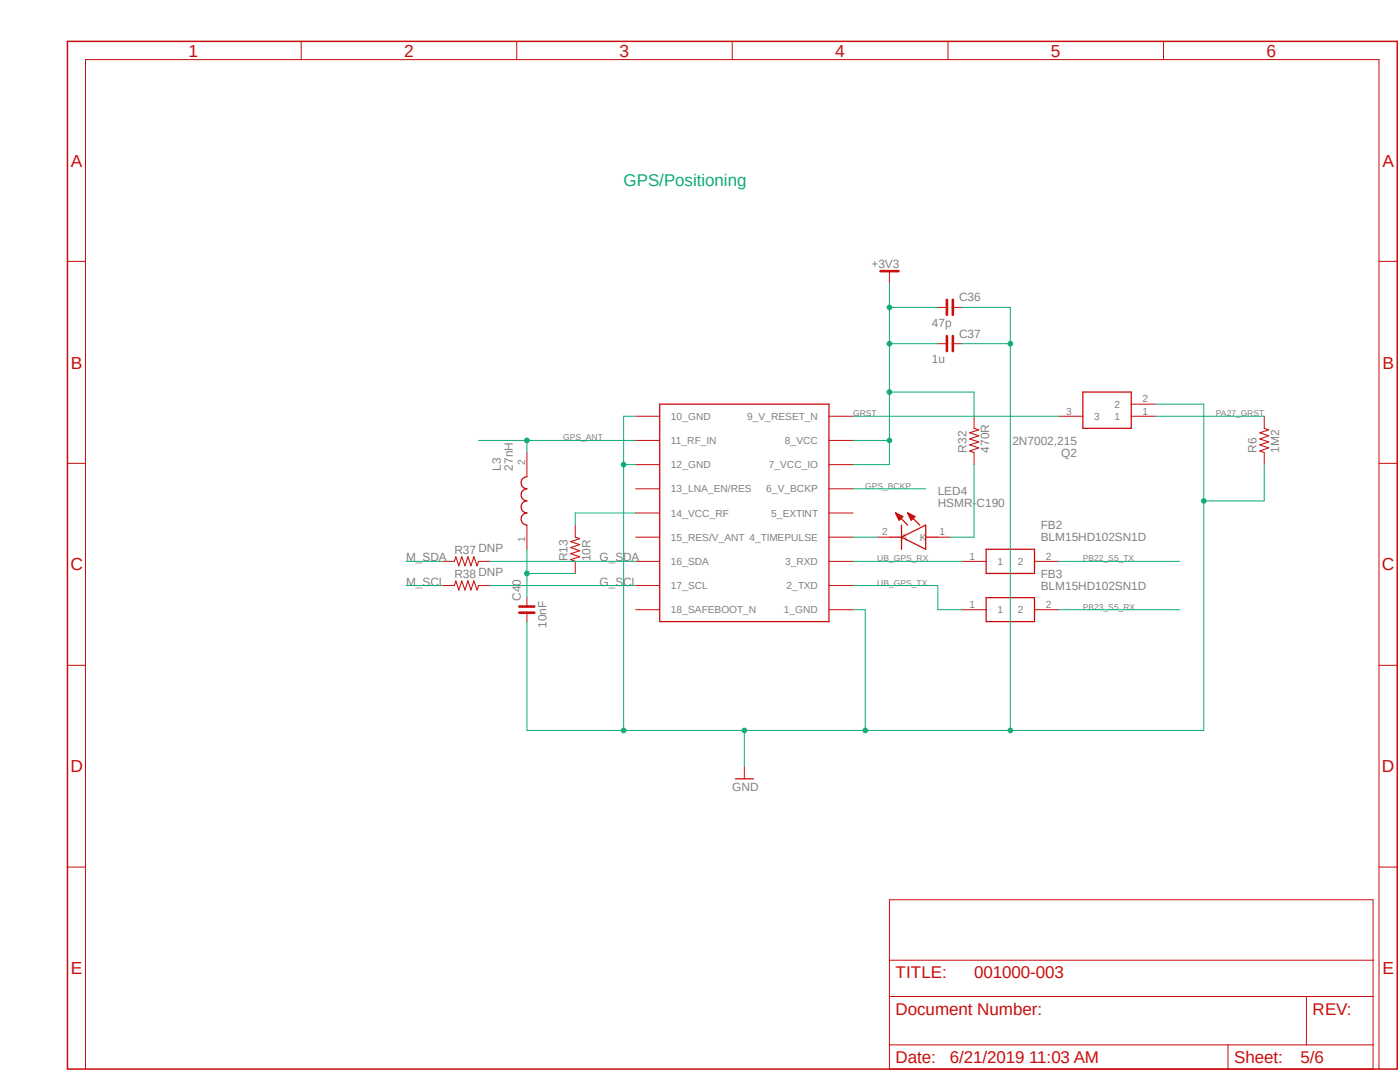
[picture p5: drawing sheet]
<svg xmlns="http://www.w3.org/2000/svg" width="279mm" height="216mm" viewBox="0 0 279 216" stroke-linecap="round" stroke-linejoin="round" font-family="sans-serif">
<path d="M13 8l266.2 205.9M279.2 8l-266.2 205.9" fill="none" stroke="#fff" stroke-width=".2"/>
<path d="M13.5 8.3h265.3v205h-265.3z" fill="none" stroke="#c90d0c" stroke-width=".3"/>
<g fill="none" stroke="#c90d0c" stroke-width=".2">
<path d="M60.1 8.3v3.6M103.1 8.3v3.6M146.1 8.3v3.6M189.2 8.3v3.6M232.2 8.3v3.6M13.5 52.2h3.6M177.5 54.1v2.4M275.2 52.2h3.6M187.2 61.3h1.8M187.2 68.6h1.8M190.2 61.3h1.8M190.2 68.6h1.8"/>
<path d="M13.5 92.5h3.6M105.2 90.3v4.8M126.9 83.1h4.8M126.9 87.9h4.8M126.9 92.7h4.8M126.9 97.5h4.8M165.4 83.1h4.9M165.4 87.9h4.9M165.4 92.7h4.9M165.4 97.5h4.9M194.4 83.1v2.4M194.4 90.3v2.4"/>
<path d="M211.3 83.1h4.8M225.8 83.1h4.8M225.8 80.6h4.8M252.3 83.1v2.4M252.3 90.3v2.4M275.2 92.5h3.6M88.3 112h2.4M88.3 116.8h2.4M95.5 112h2.4M95.5 116.8h2.4M105.2 104.8v4.8M105.2 119.3v1.7"/>
<path d="M114.8 104.8v2.4M114.8 112v2.4M126.9 102.4h4.8M126.9 107.2h4.8M126.9 112h4.8M126.9 116.8h4.8M165.4 102.4h4.9M165.4 107.2h4.9M165.4 112h4.9M165.4 116.8h4.9M175.1 107.2h2.4M187.2 107.2h2.4"/>
<path d="M192 112h4.8M206.5 112h4.8M13.5 132.8h3.6M105.2 122.3v1.7M126.9 121.7h4.8M165.4 121.7h4.9M192 121.7h4.8M206.5 121.7h4.8M275.2 132.8h3.6M148.5 153v2.4M13.5 173h3.6M177.5 179.5h96.5v33.8h-96.5z"/>
<path d="M275.2 173h3.6M177.5 198.8h96.5M177.5 191.6h96.5M260.7 198.8v9.7M17.1 213.3v-201.4h258.1v201.4M177.5 208.5h96.5M245.1 208.5v4.8"/>
</g>
<g fill="none" stroke="#c90d0c" stroke-width=".25">
<path d="M216.1 78.2h9.7v7.3h-9.7zM105.2 95.1a1.21 1.21 0 0 0-1.2 1.2 1.21 1.21 0 0 0 1.2 1.2 1.21 1.21 0 0 0-1.2 1.2 1.21 1.21 0 0 0 1.2 1.2 1.21 1.21 0 0 0-1.2 1.3 1.21 1.21 0 0 0 1.2 1.2 1.21 1.21 0 0 0-1.2 1.2 1.21 1.21 0 0 0 1.2 1.2M131.7 80.6h33.7v43.4h-33.7zM177.5 107.2h2.4M178.7 102.4l2.4 2.4M178.7 102.4l1.5 .7-.7 .7zM178.7 102.4h.2M178.9 102.6h.3M178.9 102.7h.6M179 103h.9M179.1 103.1h1M179.2 103.3h.8"/>
<path d="M179.3 103.5h.5M179.4 103.6h.2M179.9 107.2l4.8-2.4v4.8zM179.9 104.8v4.8M181.1 102.4l2.5 2.4M181.1 102.4h.1M181.1 102.4l1.5 .7-.7 .7zM181.3 102.6h.3M181.4 102.7h.5M181.4 103h.9M181.5 103.1h1M181.6 103.3h.8"/>
<path d="M181.7 103.5h.5M181.8 103.6h.2M184.7 107.2h2.5M196.8 119.3h9.7v4.7h-9.7zM196.8 109.6h9.7v4.8h-9.7zM146.8 155.4h3.6"/>
</g>
<path d="M175.7 54.1h3.6M189 59.8v3M190.2 59.8v3M189 67.1v3M190.2 67.1v3M103.6 121h3M103.6 122.3h3" fill="none" stroke="#c90d0c" stroke-width=".51"/>
<path d="M194.4 85.5l.9 .3-1.8 .6 1.8 .6-1.8 .6 1.8 .6-1.8 .6 1.8 .6-1.8 .6 .9 .3M252.3 85.5l.9 .3-1.8 .6 1.8 .6-1.8 .6 1.8 .6-1.8 .6 1.8 .6-1.8 .6 .9 .3M90.7 112l.3-.9 .6 1.8 .6-1.8 .6 1.8 .6-1.8 .6 1.8 .6-1.8 .6 1.8 .3-.9M90.7 116.8l.3-.9 .6 1.8 .6-1.8 .6 1.8 .6-1.8 .6 1.8 .6-1.8 .6 1.8 .3-.9M114.8 107.2l.9 .3-1.8 .6 1.8 .6-1.8 .6 1.8 .6-1.8 .6 1.8 .6-1.8 .6 .9 .3" fill="none" stroke="#c90d0c" stroke-width=".21"/>
<path d="M126.9 83.1h-2.4v62.7h48.2v-24.1h-2.4M148.5 145.8v7.2" fill="none" stroke="#0dab76" stroke-width=".2"/>
<circle cx="148.5" cy="145.8" r=".46" fill="#0dab76"/>
<g fill="none" stroke="#0dab76" stroke-width=".2">
<path d="M124.5 92.7h2.4"/>
<circle cx="148.5" cy="145.8" r=".46"/>
</g>
<circle cx="124.5" cy="92.7" r=".46" fill="#0dab76"/>
<g fill="none" stroke="#0dab76" stroke-width=".2">
<path d="M192 61.3h9.6v84.5h-28.9"/>
<circle cx="124.5" cy="92.7" r=".46"/>
</g>
<circle cx="172.7" cy="145.8" r=".46" fill="#0dab76"/>
<g fill="none" stroke="#0dab76" stroke-width=".2">
<path d="M192 68.6h9.6"/>
<circle cx="172.7" cy="145.8" r=".46"/>
</g>
<circle cx="201.6" cy="68.6" r=".46" fill="#0dab76"/>
<g fill="none" stroke="#0dab76" stroke-width=".2">
<path d="M105.2 124v21.8h19.3"/>
<circle cx="201.6" cy="68.6" r=".46"/>
</g>
<circle cx="124.5" cy="145.8" r=".46" fill="#0dab76"/>
<g fill="none" stroke="#0dab76" stroke-width=".2">
<path d="M230.6 80.6h9.6v65.2h-38.6"/>
<circle cx="124.5" cy="145.8" r=".46"/>
</g>
<circle cx="201.6" cy="145.8" r=".46" fill="#0dab76"/>
<g fill="none" stroke="#0dab76" stroke-width=".2">
<path d="M252.3 92.7v7.2h-12.1"/>
<circle cx="201.6" cy="145.8" r=".46"/>
</g>
<circle cx="240.2" cy="99.9" r=".46" fill="#0dab76"/>
<g fill="none" stroke="#0dab76" stroke-width=".2">
<path d="M177.5 56.5v31.4h-7.2M177.5 61.3h9.7"/>
<circle cx="240.2" cy="99.9" r=".46"/>
</g>
<circle cx="177.5" cy="61.3" r=".46" fill="#0dab76"/>
<g fill="none" stroke="#0dab76" stroke-width=".2">
<path d="M177.5 68.6h9.7"/>
<circle cx="177.5" cy="61.3" r=".46"/>
</g>
<circle cx="177.5" cy="68.6" r=".46" fill="#0dab76"/>
<g fill="none" stroke="#0dab76" stroke-width=".2">
<path d="M177.5 87.9v4.8h-7.2"/>
<circle cx="177.5" cy="68.6" r=".46"/>
</g>
<circle cx="177.5" cy="87.9" r=".46" fill="#0dab76"/>
<g fill="none" stroke="#0dab76" stroke-width=".2">
<path d="M177.5 78.2h16.9v4.9"/>
<circle cx="177.5" cy="87.9" r=".46"/>
</g>
<circle cx="177.5" cy="78.2" r=".46" fill="#0dab76"/>
<g fill="none" stroke="#0dab76" stroke-width=".2">
<path d="M95.5 87.9h31.4M105.2 87.9v2.4M170.3 97.5h14.4M194.4 92.7v14.5h-4.8M170.3 112h21.7M170.3 116.8h16.9v4.9h4.8M211.3 112h24.1M211.3 121.7h24.1"/>
<circle cx="177.5" cy="78.2" r=".46"/>
</g>
<circle cx="105.2" cy="87.9" r=".46" fill="#0dab76"/>
<g fill="none" stroke="#0dab76" stroke-width=".2">
<path d="M105.2 114.4h9.6M105.2 109.6v9.7M126.9 102.4h-12.1v2.4"/>
<circle cx="105.2" cy="87.9" r=".46"/>
</g>
<circle cx="105.2" cy="114.4" r=".46" fill="#0dab76"/>
<g fill="none" stroke="#0dab76" stroke-width=".2">
<path d="M170.3 83.1h41M230.6 83.1h21.7M81 112h7.3M81 116.8h7.3M97.9 112h29M97.9 116.8h29M170.3 107.2h4.8"/>
<circle cx="105.2" cy="114.4" r=".46"/>
</g>
<g font-size="3.5" fill="#c90d0c">
<text x="37.6" y="11.3">1</text>
<text x="80.6" y="11.3">2</text>
<text x="123.7" y="11.3">3</text>
<text x="166.7" y="11.3">4</text>
<text x="209.7" y="11.3">5</text>
<text x="252.7" y="11.3">6</text>
<text x="14.1" y="33.2">A</text>
<text x="275.9" y="33.2">A</text>
<text x="14.1" y="73.5">B</text>
<text x="275.9" y="73.5">B</text>
<text x="14.1" y="113.8">C</text>
<text x="275.8" y="113.8">C</text>
<text x="14.1" y="154.1">D</text>
<text x="275.8" y="154.1">D</text>
<text x="14.1" y="194.4">E</text>
<text x="275.9" y="194.4">E</text>
</g>
<text font-size="3.4" fill="#0dab76" x="124.5" y="37.2">GPS/Positioning</text>
<g font-size="3.4" fill="#c90d0c">
<text x="178.7" y="195.2">TITLE:</text>
<text x="194.4" y="195.2">001000-003</text>
<text x="178.7" y="202.5">Document Number:</text>
<text x="262" y="202.5">REV:</text>
<text x="178.7" y="212.1">Date:</text>
<text x="189.6" y="212.1">6/21/2019 11:03 AM</text>
<text x="246.3" y="212.1">Sheet:</text>
<text x="259.5" y="212.1">5/6</text>
</g>
<g font-size="2.4" fill="#808080">
<text x="173.9" y="53.5">+3V3</text>
<text x="186" y="65.2">47p</text>
<text x="191.4" y="60.1">C36</text>
<text x="191.4" y="67.4">C37</text>
<text x="186" y="72.5">1u</text>
<text x="202.1" y="88.7">2N7002,215</text>
<text x="99.9" y="93.9" transform="rotate(-90 99.9 93.9)">L3</text>
<text x="102.4" y="93.9" transform="rotate(-90 102.4 93.9)">27nH</text>
<text x="192.9" y="90.3" transform="rotate(-90 192.9 90.3)">R32</text>
<text x="197.4" y="90.3" transform="rotate(-90 197.4 90.3)">470R</text>
<text x="211.8" y="91.1">Q2</text>
<text x="250.8" y="90.3" transform="rotate(-90 250.8 90.3)">R6</text>
<text x="255.3" y="90.3" transform="rotate(-90 255.3 90.3)">1M2</text>
<text x="187.2" y="101.1">HSMR-C190</text>
<text x="187.2" y="98.7">LED4</text>
<text x="207.7" y="105.6">FB2</text>
<text x="81" y="112">M_SDA</text>
<text x="90.7" y="110.5">R37 DNP</text>
<text x="113.3" y="112" transform="rotate(-90 113.3 112)">R13</text>
<text x="117.8" y="112" transform="rotate(-90 117.8 112)">10R</text>
<text x="119.6" y="112">G_SDA</text>
<text x="207.7" y="108">BLM15HD102SN1D</text>
<text x="81" y="116.8">M_SCL</text>
<text x="90.7" y="115.3">R38 DNP</text>
<text x="103.9" y="119.8" transform="rotate(-90 103.9 119.8)">C40</text>
<text x="119.6" y="116.8">G_SCL</text>
<text x="207.7" y="117.7">BLM15HD102SN1D</text>
<text x="207.7" y="115.3">FB3</text>
<text x="109.1" y="125.3" transform="rotate(-90 109.1 125.3)">10nF</text>
<text x="146.1" y="157.8">GND</text>
</g>
<g font-size="2" fill="#808080">
<text x="133.9" y="83.8">10_GND</text>
<text x="149.1" y="83.8">9_V_RESET_N</text>
<text x="212.8" y="82.7">3</text>
<text x="218.4" y="83.8">3</text>
<text x="222.4" y="83.8">1</text>
<text x="222.4" y="81.4">2</text>
<text x="228" y="82.7">1</text>
<text x="228" y="80.3">2</text>
<text x="133.9" y="88.6">11_RF_IN</text>
<text x="156.6" y="88.6">8_VCC</text>
<text x="104.8" y="92.9" transform="rotate(-90 104.8 92.9)">2</text>
<text x="133.9" y="93.4">12_GND</text>
<text x="153.4" y="93.4">7_VCC_IO</text>
<text x="133.9" y="98.3">13_LNA_EN/RES</text>
<text x="152.9" y="98.3">6_V_BCKP</text>
<text x="133.9" y="103.1">14_VCC_RF</text>
<text x="133.9" y="107.9">15_RES/V_ANT 4_TIMEPULSE</text>
<text x="153.9" y="103.1">5_EXTINT</text>
<text x="176" y="106.9">2</text>
<text x="179.8" y="107.9">A</text>
<text x="183.6" y="107.9">K</text>
<text x="187.5" y="106.9">1</text>
<text x="104.8" y="108.1" transform="rotate(-90 104.8 108.1)">1</text>
<text x="133.9" y="112.7">16_SDA</text>
<text x="156.7" y="112.7">3_RXD</text>
<text x="193.5" y="111.7">1</text>
<text x="199.1" y="112.7">1</text>
<text x="203.1" y="112.7">2</text>
<text x="208.7" y="111.7">2</text>
<text x="133.9" y="117.6">17_SCL</text>
<text x="157" y="117.5">2_TXD</text>
<text x="133.9" y="122.4">18_SAFEBOOT_N</text>
<text x="156.4" y="122.3">1_GND</text>
<text x="193.5" y="121.3">1</text>
<text x="199.1" y="122.4">1</text>
<text x="203.1" y="122.3">2</text>
<text x="208.7" y="121.3">2</text>
</g>
<g font-size="1.7" fill="#808080">
<text x="170.3" y="83.1">GRST</text>
<text x="242.7" y="83.1">PA27_GRST</text>
<text x="112.4" y="87.9">GPS_ANT</text>
<text x="172.7" y="97.5">GPS_BCKP</text>
<text x="175.1" y="112">UB_GPS_RX</text>
<text x="216.1" y="112">PB22_S5_TX</text>
<text x="175.1" y="116.8">UB_GPS_TX</text>
<text x="216.1" y="121.7">PB23_S5_RX</text>
</g>
</svg>
